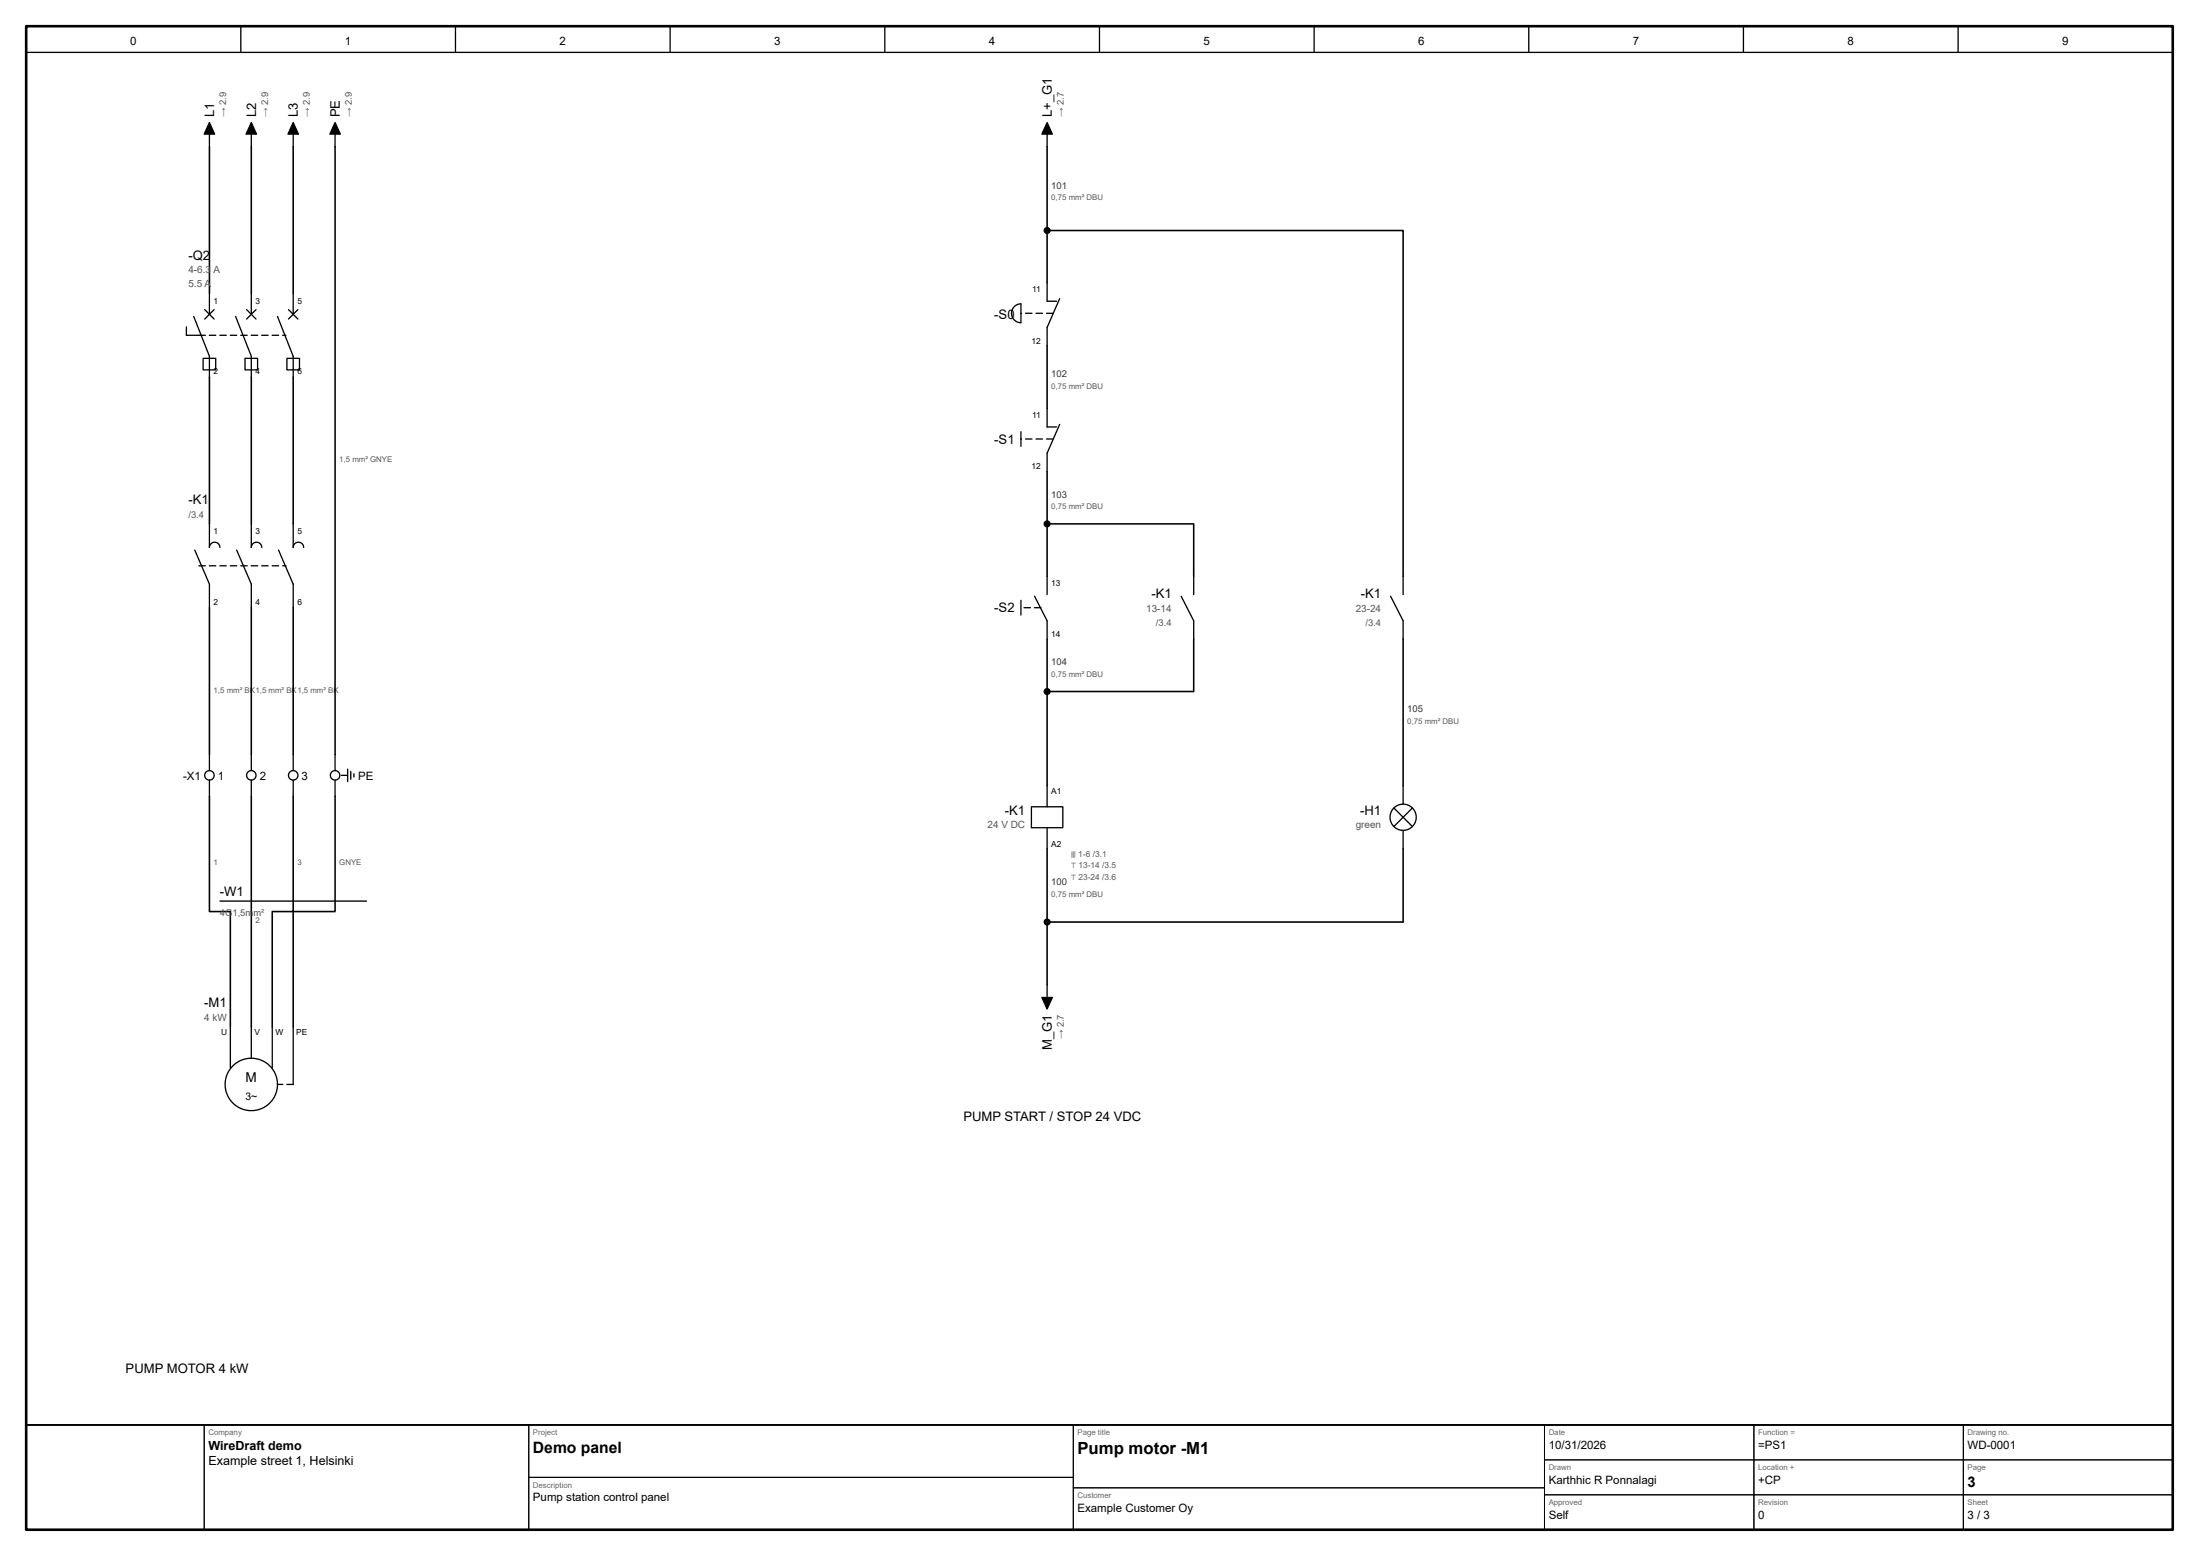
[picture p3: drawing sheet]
<svg xmlns="http://www.w3.org/2000/svg" width="420mm" height="297mm" viewBox="0 0 420 297" stroke-linecap="round" stroke-linejoin="round" font-family="sans-serif">
<path d="M5 5h410v287h-410z" fill="none" stroke="#000" stroke-width=".5"/>
<g fill="none" stroke="#000" stroke-width=".25">
<path d="M5 10h410M46 5v5M87 5v5M128 5v5M169 5v5M210 5v5M251 5v5M292 5v5M333 5v5M374 5v5M40 23.4l1 2.2h-2zM40 25.4v2.6"/>
<path d="M48 23.4l1 2.2h-2zM48 25.4v2.6M56 23.4l1 2.2h-2zM56 25.4v2.6M64 23.4l1 2.2h-2zM64 25.4v2.6M200 23.4l1 2.2h-2zM200 25.4v2.6M39.1 59.1l1.8 1.8M40 56v4M40.9 59.1l-1.8 1.8M47.1 59.1l1.8 1.8"/>
<path d="M48 56v4M48.9 59.1l-1.8 1.8M55.1 59.1l1.8 1.8M56 56v4M56.9 59.1l-1.8 1.8M193.7 58.5l.6-.4 .7-.1v3.6a1.8 1.8 0 0 1-1.7-1.1 1.8 1.8 0 0 1 .4-2zM200 54v3.5h1.8M202.4 57l-2.4 5.5v3.5M35.6 62.4v1.6h2.4M37 60.4l3 7.6v4M38.8 68.4h2.4v2.2h-2.4zM45 60.4l3 7.6v4"/>
<path d="M46.8 68.4h2.4v2.2h-2.4zM53 60.4l3 7.6v4M54.8 68.4h2.4v2.2h-2.4zM200 78v3.5h1.8M40 100v4.5a1 1 0 0 1 1-1 1 1 0 0 1 1 1M48 100v4.5a1 1 0 0 1 1-1 1 1 0 0 1 1 1M56 100v4.5a1 1 0 0 1 1-1 1 1 0 0 1 1 1M195 82.4v2.8M202.4 81l-2.4 5.5v3.5M37.2 105l2.8 6.5v4.5M45.2 105l2.8 6.5v4.5M53.2 105l2.8 6.5v4.5"/>
<path d="M195 114.6v2.8M197.6 113.8l2.4 4.7v3.5M200 110v3.5M225.6 113.8l2.4 4.7v3.5M228 110v3.5M265.6 113.8l2.4 4.7v3.5M268 110v3.5M40 144v3.1M40 148.9v3.1M48 144v3.1M48 148.9v3.1M56 144v3.1"/>
<path d="M56 148.9v3.1M64 144v3.1M64 148.9v3.1M65.2 148h1.2M66.4 146.8v2.4M67 147.2v1.5M67.6 147.7v.6M197 154h6v4h-6zM200 150v4M200 158v4M266.2 154.2l3.6 3.6M268 150v3.5"/>
<path d="M268 158.5v3.5M269.8 154.2l-3.6 3.6M42 172h28M44 196v7.8M48 196v6M52 196v7.8M56 196v11M199 190.4h2l-1 2.2zM200 188v2.6"/>
<circle cx="200" cy="44" r=".55"/>
<circle cx="200" cy="100" r=".55"/>
<circle cx="200" cy="132" r=".55"/>
<circle cx="40" cy="148" r=".9"/>
<circle cx="48" cy="148" r=".9"/>
<circle cx="56" cy="148" r=".9"/>
<circle cx="64" cy="148" r=".9"/>
<circle cx="268" cy="156" r="2.5"/>
<circle cx="200" cy="176" r=".55"/>
<circle cx="48" cy="207" r="5"/>
</g>
<path d="M5 272h410" fill="none" stroke="#000" stroke-width=".35"/>
<g fill="none" stroke="#000" stroke-width=".19">
<path d="M5 272h34v20h-34zM39 272h62v20h-62zM101 272h104v10h-104zM205 272h90v12h-90zM295 272h40v6.7h-40zM295 278.7h40v6.6h-40zM335 272h40v6.7h-40zM335 278.7h40v6.6h-40zM375 272h40v6.7h-40zM375 278.7h40v6.6h-40zM101 282h104v10h-104zM205 284h90v8h-90z"/>
<path d="M295 285.3h40v6.7h-40zM335 285.3h40v6.7h-40zM375 285.3h40v6.7h-40z"/>
</g>
<g fill="none" stroke="#000" stroke-width=".3">
<path d="M40 28v28M48 28v28M56 28v28M64 28v116M200 28v26M200 44h68v66M40 72v28M48 72v28M56 72v28M200 66v12M200 100h28v10M200 90v20"/>
<path d="M40 116v28M48 116v28M56 116v28M200 122v28M228 122v10h-28M268 122v28M40 152v22h4v22M48 152v44M56 152v22h-4v22M64 152v22h-8v22M200 162v26M268 162v14h-68"/>
</g>
<g fill="#000">
<path d="M40 23.4l1 2.2h-2zM48 23.4l1 2.2h-2zM56 23.4l1 2.2h-2zM64 23.4l1 2.2h-2zM200 23.4l1 2.2h-2zM199 190.4h2l-1 2.2z"/>
<path d="M199.8 59.7h1.3l.1 .1-.1 .1h-1.2zM197.8 59.7h1.3l.1 .1-.1 .1h-1.2zM195.8 59.7h1.3l.1 .1-.1 .1h-1.2zM194.9 59.8a.16 .16 0 0 1 .3 0 .16 .16 0 0 1-.3 0z"/>
<path d="M37.9 63.9h1.3l.1 .1-.1 .1h-1.2zM39.9 63.9h1.3l.1 .1-.1 .1h-1.2zM41.9 63.9h1.3l.1 .1-.1 .1h-1.2zM43.9 63.9h1.3l.1 .1-.1 .1h-1.2zM45.9 63.9h1.3l.1 .1-.1 .1h-1.2zM47.9 63.9h1.3l.1 .1-.1 .1h-1.2zM49.9 63.9h1.3l.1 .1-.1 .1h-1.2zM51.9 63.9h1.3l.1 .1-.1 .1h-1.2zM53.9 63.9h.7l.1 .1-.1 .1h-.6z"/>
<path d="M199.8 83.7h1.3l.1 .1-.1 .1h-1.2zM197.8 83.7h1.3l.1 .1-.1 .1h-1.2zM195.8 83.7h1.3l.1 .1-.1 .1h-1.2zM194.9 83.8a.16 .16 0 0 1 .3 0 .16 .16 0 0 1-.3 0z"/>
<path d="M37.9 107.9h1.3l.1 .1-.1 .1h-1.2zM39.9 107.9h1.3l.1 .1-.1 .1h-1.2zM41.9 107.9h1.3l.1 .1-.1 .1h-1.2zM43.9 107.9h1.3l.1 .1-.1 .1h-1.2zM45.9 107.9h1.3l.1 .1-.1 .1h-1.2zM47.9 107.9h1.3l.1 .1-.1 .1h-1.2zM49.9 107.9h1.3l.1 .1-.1 .1h-1.2zM51.9 107.9h1.3l.1 .1-.1 .1h-1.2zM53.9 107.9h.7l.1 .1-.1 .1h-.6z"/>
<path d="M197.5 115.9h1.3l.1 .1-.1 .1h-1.2zM195.5 115.9h1.3l.1 .1-.1 .1h-1.2z"/>
<path d="M54.7 206.9h1.3l.1 .1-.1 .1h-1.2zM52.9 206.9h1.1l.1 .1-.1 .1h-1z"/>
<circle cx="200" cy="44" r=".55"/>
<circle cx="200" cy="100" r=".55"/>
<circle cx="200" cy="132" r=".55"/>
<circle cx="200" cy="176" r=".55"/>
</g>
<text font-size="3.2" x="205.8" y="277.6">Pump motor -M1</text>
<text font-size="3" x="101.8" y="277.4">Demo panel</text>
<text font-size="2.8" x="375.8" y="283.9">3</text>
<text font-size="2.6" x="46.9" y="206.6">M</text>
<g font-size="2.5">
<text x="40.9" y="22.4" transform="rotate(-90 40.9 22.4)">L1</text>
<text x="48.9" y="22.4" transform="rotate(-90 48.9 22.4)">L2</text>
<text x="56.9" y="22.4" transform="rotate(-90 56.9 22.4)">L3</text>
<text x="64.9" y="22.4" transform="rotate(-90 64.9 22.4)">PE</text>
<text x="200.9" y="22.4" transform="rotate(-90 200.9 22.4)">L+_G1</text>
<text x="36" y="49.6">-Q2</text>
<text x="189.9" y="60.8">-S0</text>
<text x="189.9" y="84.8">-S1</text>
<text x="36" y="96.2">-K1</text>
<text x="189.9" y="116.8">-S2</text>
<text x="219.9" y="114.2">-K1</text>
<text x="259.9" y="114.2">-K1</text>
<text x="191.9" y="155.5">-K1</text>
<text x="259.8" y="155.5">-H1</text>
<text x="42" y="171">-W1</text>
<text x="39" y="192.2">-M1</text>
<text x="200.9" y="200.4" transform="rotate(-90 200.9 200.4)">M_G1</text>
<text x="184" y="214">PUMP START / STOP 24 VDC</text>
<text x="24" y="262">PUMP MOTOR 4 kW</text>
</g>
<g font-size="2.4">
<text x="39.8" y="276.8">WireDraft demo</text>
<text x="39.8" y="279.6">Example street 1, Helsinki</text>
</g>
<g font-size="2.2">
<text x="24.9" y="8.6">0</text>
<text x="65.9" y="8.6">1</text>
<text x="106.9" y="8.6">2</text>
<text x="147.9" y="8.6">3</text>
<text x="188.9" y="8.6">4</text>
<text x="229.9" y="8.6">5</text>
<text x="270.9" y="8.6">6</text>
<text x="311.9" y="8.6">7</text>
<text x="352.9" y="8.6">8</text>
<text x="393.9" y="8.6">9</text>
<text x="35" y="148.9">-X1</text>
<text x="41.6" y="148.9">1</text>
<text x="49.6" y="148.9">2</text>
<text x="57.6" y="148.9">3</text>
<text x="68.4" y="148.9">PE</text>
<text x="295.8" y="276.6">10/31/2026</text>
<text x="335.8" y="276.6">=PS1</text>
<text x="375.8" y="276.6">WD-0001</text>
<text x="101.8" y="286.6">Pump station control panel</text>
<text x="295.8" y="283.3">Karthhic R Ponnalagi</text>
<text x="335.8" y="283.3">+CP</text>
<text x="205.8" y="288.6">Example Customer Oy</text>
<text x="295.8" y="289.9">Self</text>
<text x="335.8" y="289.9">0</text>
<text x="375.8" y="289.9">3 / 3</text>
</g>
<text font-size="2" x="46.9" y="210">3~</text>
<g font-size="1.9" fill="#555">
<text x="36" y="52.2">4-6.3</text>
<text x="40.7" y="52.2">A</text>
<text x="36" y="54.8">5.5 A</text>
<text x="218.9" y="116.8">13-14</text>
<text x="258.9" y="116.8">23-24</text>
<text x="188.6" y="158.1">24 V DC</text>
<text x="258.9" y="158.1">green</text>
<text x="39" y="194.8">4 kW</text>
</g>
<g font-size="1.8" fill="#555">
<text x="43.2" y="22.4" transform="rotate(-90 43.2 22.4)">→ 2.9</text>
<text x="51.2" y="22.4" transform="rotate(-90 51.2 22.4)">→ 2.9</text>
<text x="59.2" y="22.4" transform="rotate(-90 59.2 22.4)">→ 2.9</text>
<text x="67.2" y="22.4" transform="rotate(-90 67.2 22.4)">→ 2.9</text>
<text x="203.2" y="22.4" transform="rotate(-90 203.2 22.4)">→ 2.7</text>
<text x="36" y="98.8">/3.4</text>
<text x="220.8" y="119.4">/3.4</text>
<text x="260.8" y="119.4">/3.4</text>
<text x="42" y="174.8">4G</text>
<text x="44.4" y="174.8">1,5m</text>
<text x="48.4" y="174.8">m²</text>
<text x="203.2" y="198.4" transform="rotate(-90 203.2 198.4)">→ 2.7</text>
</g>
<g font-size="1.8" fill="#333">
<text x="200.8" y="36">101</text>
<text x="200.8" y="72">102</text>
<text x="200.8" y="95">103</text>
<text x="200.8" y="127">104</text>
<text x="268.8" y="136">105</text>
<text x="200.8" y="169">100</text>
</g>
<g font-size="1.6">
<text x="40.8" y="58">1</text>
<text x="48.8" y="58">3</text>
<text x="56.8" y="58">5</text>
<text x="197.1" y="55.8">11</text>
<text x="197" y="65.6">12</text>
<text x="40.8" y="71.4">2</text>
<text x="48.8" y="71.4">4</text>
<text x="56.8" y="71.4">6</text>
<text x="197.1" y="79.8">11</text>
<text x="197" y="89.6">12</text>
<text x="40.8" y="102">1</text>
<text x="48.8" y="102">3</text>
<text x="56.8" y="102">5</text>
<text x="200.8" y="111.8">13</text>
<text x="40.8" y="115.4">2</text>
<text x="48.8" y="115.4">4</text>
<text x="56.8" y="115.4">6</text>
<text x="200.8" y="121.6">14</text>
<text x="200.8" y="151.6">A1</text>
<text x="200.8" y="161.6">A2</text>
<text x="42.2" y="197.6">U</text>
<text x="48.6" y="197.6">V</text>
<text x="52.6" y="197.6">W</text>
<text x="56.6" y="197.6">PE</text>
</g>
<g font-size="1.6" fill="#555">
<text x="204.5" y="163.5">⫴ 1-6 /3.1</text>
<text x="204.5" y="165.7">⊤ 13-14 /3.5</text>
<text x="204.5" y="167.9">⊤ 23-24 /3.6</text>
</g>
<g font-size="1.5" fill="#555">
<text x="200.8" y="38.2">0,75 mm² DBU</text>
<text x="200.8" y="74.2">0,75 mm² DBU</text>
<text x="64.8" y="88.2">1,5 mm² GNYE</text>
<text x="200.8" y="97.2">0,75 mm² DBU</text>
<text x="200.8" y="129.2">0,75 mm² DBU</text>
<text x="40.8" y="132.2">1,5 mm² BK1,5 mm² BK1,5 mm² BK</text>
<text x="268.8" y="138.2">0,75 mm² DBU</text>
<text x="40.8" y="165.2">1</text>
<text x="56.8" y="165.2">3</text>
<text x="64.8" y="165.2">GNYE</text>
<text x="200.8" y="171.2">0,75 mm² DBU</text>
<text x="48.8" y="176.2">2</text>
</g>
<g font-size="1.5" fill="#666">
<text x="39.8" y="274">Company</text>
<text x="101.8" y="274">Project</text>
<text x="205.8" y="274">Page title</text>
<text x="295.8" y="274">Date</text>
<text x="335.8" y="274">Function =</text>
<text x="375.8" y="274">Drawing no.</text>
<text x="295.8" y="280.7">Drawn</text>
<text x="335.8" y="280.7">Location +</text>
<text x="375.8" y="280.7">Page</text>
<text x="101.8" y="284">Description</text>
<text x="205.8" y="286">Customer</text>
<text x="295.8" y="287.3">Approved</text>
<text x="335.8" y="287.3">Revision</text>
<text x="375.8" y="287.3">Sheet</text>
</g>
</svg>
